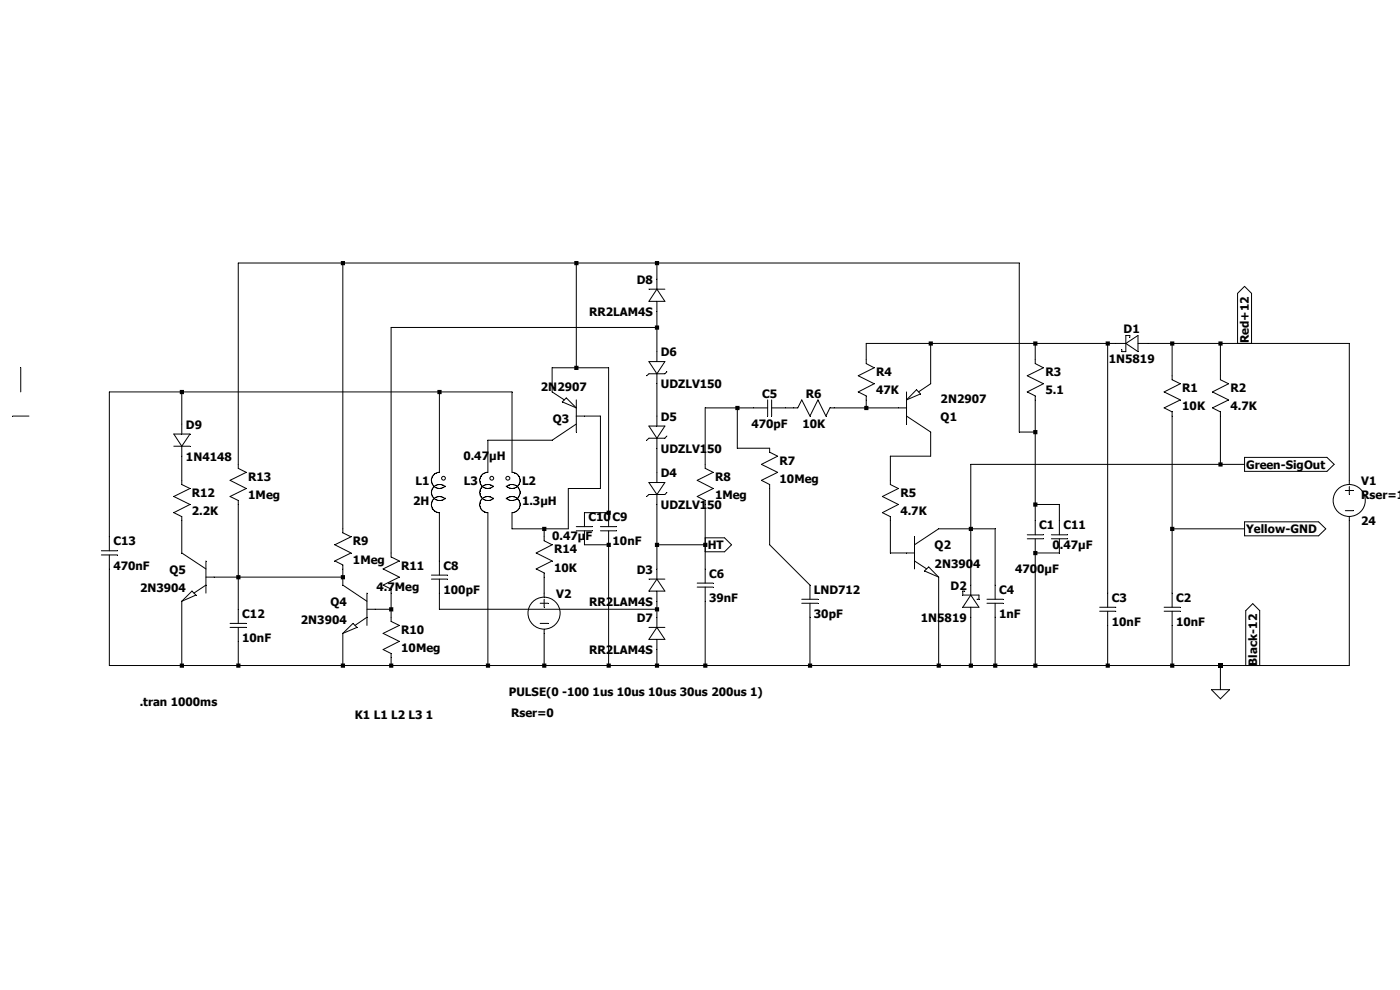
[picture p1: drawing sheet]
Version 4
SHEET 1 960 680
WIRE -1408 -576 -1616 -576
WIRE -944 -576 -1408 -576
WIRE -784 -576 -944 -576
WIRE -64 -576 -784 -576
WIRE -784 -544 -784 -576
WIRE -784 -448 -784 -480
WIRE -784 -448 -1312 -448
WIRE -240 -416 -368 -416
WIRE -32 -416 -240 -416
WIRE 112 -416 -32 -416
WIRE 128 -416 112 -416
WIRE 240 -416 192 -416
WIRE 336 -416 240 -416
WIRE 384 -416 336 -416
WIRE 592 -416 384 -416
WIRE -784 -400 -784 -448
WIRE -368 -384 -368 -416
WIRE -32 -384 -32 -416
WIRE -944 -368 -944 -576
WIRE -944 -368 -992 -368
WIRE -880 -368 -944 -368
WIRE 240 -352 240 -416
WIRE 336 -352 336 -416
WIRE -240 -336 -240 -416
WIRE -2048 -320 -2048 -368
WIRE -1728 -320 -1872 -320
WIRE -1216 -320 -1728 -320
WIRE -1072 -320 -1216 -320
WIRE -992 -320 -992 -368
WIRE -624 -288 -688 -288
WIRE -592 -288 -624 -288
WIRE -512 -288 -528 -288
WIRE -368 -288 -368 -304
WIRE -368 -288 -432 -288
WIRE -304 -288 -368 -288
WIRE -2032 -272 -2064 -272
WIRE -896 -272 -928 -272
WIRE -784 -272 -784 -336
WIRE -1728 -256 -1728 -320
WIRE -64 -240 -64 -576
WIRE -32 -240 -32 -304
WIRE -32 -240 -64 -240
WIRE -992 -224 -1120 -224
WIRE -624 -208 -624 -288
WIRE -560 -208 -624 -208
WIRE -240 -192 -240 -240
WIRE -240 -192 -320 -192
WIRE -1616 -176 -1616 -576
WIRE -688 -176 -688 -288
WIRE 336 -176 336 -272
WIRE 336 -176 -160 -176
WIRE 384 -176 336 -176
WIRE -1216 -160 -1216 -320
WIRE -1120 -160 -1120 -224
WIRE -1072 -160 -1072 -320
WIRE -784 -160 -784 -208
WIRE -1728 -144 -1728 -192
WIRE -320 -144 -320 -192
WIRE 592 -144 592 -416
WIRE -896 -128 -896 -272
WIRE -896 -128 -960 -128
WIRE -32 -96 -32 -240
WIRE 16 -96 -32 -96
WIRE -880 -80 -880 -368
WIRE -880 -80 -928 -80
WIRE -32 -64 -32 -96
WIRE 16 -64 16 -96
WIRE -1408 -48 -1408 -576
WIRE -1072 -48 -1072 -80
WIRE -1008 -48 -1072 -48
WIRE -960 -48 -960 -128
WIRE -960 -48 -1008 -48
WIRE -160 -48 -160 -176
WIRE -160 -48 -224 -48
WIRE -112 -48 -160 -48
WIRE 240 -48 240 -272
WIRE 384 -48 240 -48
WIRE -1872 -32 -1872 -320
WIRE -1008 -32 -1008 -48
WIRE -880 -16 -928 -16
WIRE -784 -16 -784 -96
WIRE -688 -16 -688 -96
WIRE -688 -16 -784 -16
WIRE -560 -16 -560 -128
WIRE -1728 0 -1728 -64
WIRE -1312 0 -1312 -448
WIRE -320 0 -320 -64
WIRE -288 0 -320 0
WIRE 16 0 -32 0
WIRE -1216 16 -1216 -80
WIRE -784 32 -784 -16
WIRE -688 32 -688 -16
WIRE -1616 48 -1616 -96
WIRE -1616 48 -1664 48
WIRE -1408 48 -1408 32
WIRE -1408 48 -1616 48
WIRE -1408 64 -1408 48
WIRE -480 64 -560 -16
WIRE -160 64 -160 -48
WIRE -112 64 -112 -48
WIRE -1008 80 -1008 48
WIRE 112 80 112 -416
WIRE 240 80 240 -48
WIRE -1616 112 -1616 48
WIRE -1312 112 -1312 80
WIRE -1312 112 -1344 112
WIRE -1216 112 -1216 80
WIRE -784 112 -784 96
WIRE -784 112 -1216 112
WIRE -1312 128 -1312 112
WIRE -784 128 -784 112
WIRE -1872 224 -1872 32
WIRE -1728 224 -1728 96
WIRE -1728 224 -1872 224
WIRE -1616 224 -1616 176
WIRE -1616 224 -1728 224
WIRE -1408 224 -1408 160
WIRE -1408 224 -1616 224
WIRE -1312 224 -1312 208
WIRE -1312 224 -1408 224
WIRE -1120 224 -1120 -80
WIRE -1120 224 -1312 224
WIRE -1008 224 -1008 160
WIRE -1008 224 -1120 224
WIRE -880 224 -880 -16
WIRE -880 224 -1008 224
WIRE -784 224 -784 192
WIRE -784 224 -880 224
WIRE -688 224 -688 96
WIRE -688 224 -784 224
WIRE -480 224 -480 128
WIRE -480 224 -688 224
WIRE -224 224 -224 48
WIRE -224 224 -480 224
WIRE -160 224 -160 128
WIRE -160 224 -224 224
WIRE -112 224 -112 128
WIRE -112 224 -160 224
WIRE -32 224 -32 0
WIRE -32 224 -112 224
WIRE 112 224 112 144
WIRE 112 224 -32 224
WIRE 240 224 240 144
WIRE 240 224 112 224
WIRE 336 224 240 224
WIRE 400 224 336 224
WIRE 592 224 592 -64
WIRE 592 224 400 224
WIRE 336 272 336 224
FLAG 336 272 0
FLAG 384 -48 Yellow-GND
IOPIN 384 -48 Out
FLAG 400 224 Black-12
IOPIN 400 224 Out
FLAG 384 -176 Green-SigOut
IOPIN 384 -176 Out
FLAG 384 -416 Red+12
IOPIN 384 -416 Out
FLAG -688 -16 HT
IOPIN -688 -16 Out
SYMBOL cap -48 -64 R0
WINDOW 3 -24 95 Left 2
SYMATTR Value 4700µF
SYMATTR InstName C1
SYMATTR SpiceLine V=35
SYMBOL res 224 -368 R0
SYMATTR InstName R1
SYMATTR Value 10K
SYMBOL cap 224 80 R0
SYMATTR InstName C2
SYMATTR Value 10nF
SYMBOL res 320 -368 R0
SYMATTR InstName R2
SYMATTR Value 4.7K
SYMBOL schottky 192 -432 R90
WINDOW 0 0 32 VBottom 2
WINDOW 3 32 32 VTop 2
SYMATTR InstName D1
SYMATTR Value 1N5819
SYMATTR Description Diode
SYMATTR Type diode
SYMBOL cap 96 80 R0
SYMATTR InstName C3
SYMATTR Value 10nF
SYMBOL res -48 -400 R0
SYMATTR InstName R3
SYMATTR Value 5.1
SYMBOL pnp -304 -240 M180
SYMATTR InstName Q1
SYMATTR Value 2N2907
SYMBOL res -384 -400 R0
SYMATTR InstName R4
SYMATTR Value 47K
SYMBOL npn -288 -48 R0
SYMATTR InstName Q2
SYMATTR Value 2N3904
SYMBOL res -336 -160 R0
SYMATTR InstName R5
SYMATTR Value 4.7K
SYMBOL schottky -144 128 R180
WINDOW 0 24 64 Left 2
WINDOW 3 24 0 Left 2
SYMATTR InstName D2
SYMATTR Value 1N5819
SYMATTR Description Diode
SYMATTR Type diode
SYMBOL cap -128 64 R0
SYMATTR InstName C4
SYMATTR Value 1nF
SYMBOL res -416 -304 R90
WINDOW 0 0 56 VBottom 2
WINDOW 3 32 56 VTop 2
SYMATTR InstName R6
SYMATTR Value 10K
SYMBOL cap -528 -304 R90
WINDOW 0 0 32 VBottom 2
WINDOW 3 32 32 VTop 2
SYMATTR InstName C5
SYMATTR Value 470pF
SYMBOL res -576 -224 R0
SYMATTR InstName R7
SYMATTR Value 10Meg
SYMBOL res -704 -192 R0
SYMATTR InstName R8
SYMATTR Value 1Meg
SYMBOL cap -704 32 R0
SYMATTR InstName C6
SYMATTR Value 39nF
SYMBOL diode -768 96 R180
WINDOW 0 24 64 Left 2
WINDOW 3 24 0 Left 2
SYMATTR InstName D3
SYMATTR Value RR2LAM4S
SYMBOL cap -496 64 R0
SYMATTR InstName LND712
SYMATTR Value 30pF
SYMBOL zener -800 -160 R0
SYMATTR InstName D4
SYMATTR Value UDZLV150
SYMATTR Description Diode
SYMATTR Type diode
SYMBOL zener -800 -272 R0
SYMATTR InstName D5
SYMATTR Value UDZLV150
SYMATTR Description Diode
SYMATTR Type diode
SYMBOL zener -800 -400 R0
SYMATTR InstName D6
SYMATTR Value UDZLV150
SYMATTR Description Diode
SYMATTR Type diode
SYMBOL diode -768 192 R180
WINDOW 0 24 64 Left 2
WINDOW 3 24 0 Left 2
SYMATTR InstName D7
SYMATTR Value RR2LAM4S
SYMBOL ind2 -1200 -64 R180
WINDOW 0 36 80 Left 2
WINDOW 3 36 40 Left 2
SYMATTR InstName L1
SYMATTR Value 0.95H
SYMATTR Type ind
SYMATTR SpiceLine Rser=540
SYMBOL ind2 -1088 -64 M180
WINDOW 0 36 80 Left 2
WINDOW 3 36 40 Left 2
SYMATTR InstName L2
SYMATTR Value 1.3µH
SYMATTR Type ind
SYMATTR SpiceLine Rser=0.1
SYMBOL ind2 -1104 -64 R180
WINDOW 0 36 80 Left 2
WINDOW 3 -19 130 Left 2
SYMATTR InstName L3
SYMATTR Value 0.47µH
SYMATTR Type ind
SYMATTR SpiceLine Rser=0.01
SYMBOL pnp -928 -224 R180
WINDOW 0 30 44 Left 2
WINDOW 3 -5 107 Left 2
SYMATTR InstName Q3
SYMATTR Value 2N2907
SYMBOL diode -768 -480 R180
WINDOW 0 24 64 Left 2
WINDOW 3 24 0 Left 2
SYMATTR InstName D8
SYMATTR Value RR2LAM4S
SYMBOL cap -896 -80 R0
SYMATTR InstName C9
SYMATTR Value 10nF
SYMBOL cap -944 -80 R0
WINDOW 3 -48 45 Left 2
SYMATTR Value 0.47µF
SYMATTR InstName C10
SYMBOL cap 0 -64 R0
WINDOW 3 2 47 Left 2
SYMATTR Value 0.47µF
SYMATTR InstName C11
SYMBOL diode -1744 -256 R0
SYMATTR InstName D9
SYMATTR Value 1N4148
SYMBOL npn -1344 64 M0
SYMATTR InstName Q4
SYMATTR Value 2N3904
SYMBOL res -1424 -64 R0
SYMATTR InstName R9
SYMATTR Value 1Meg
SYMBOL res -1328 112 R0
SYMATTR InstName R10
SYMATTR Value 10Meg
SYMBOL res -1328 -16 R0
WINDOW 3 -13 83 Left 2
SYMATTR Value 4.7Meg
SYMATTR InstName R11
SYMBOL cap -1632 112 R0
SYMATTR InstName C12
SYMATTR Value 10nF
SYMBOL npn -1664 0 M0
SYMATTR InstName Q5
SYMATTR Value 2N3904
SYMBOL res -1744 -160 R0
SYMATTR InstName R12
SYMATTR Value 2.2K
SYMBOL res -1632 -192 R0
SYMATTR InstName R13
SYMATTR Value 1Meg
SYMBOL voltage 592 -160 R0
WINDOW 123 0 0 Left 0
WINDOW 39 24 44 Left 2
SYMATTR SpiceLine Rser=1
SYMATTR InstName V1
SYMATTR Value 24
SYMBOL voltage -1008 64 R0
WINDOW 3 -70 211 Left 2
WINDOW 123 0 0 Left 0
WINDOW 39 -66 253 Left 2
SYMATTR Value PULSE(0 -30 1us 10us 10us 30us 200us 1)
SYMATTR SpiceLine Rser=0
SYMATTR InstName V2
SYMBOL cap -1232 16 R0
SYMATTR InstName C8
SYMATTR Value 100pF
SYMBOL cap -1888 -32 R0
SYMATTR InstName C13
SYMATTR Value 470nF
SYMBOL res -1024 -48 R0
SYMATTR InstName R14
SYMATTR Value 10K
TEXT -1816 296 Left 2 !.tran 100ms
TEXT -1384 320 Left 2 !K1 L2 L3 1\nK2 L1 L2 1\nK3 L1 L3 1
